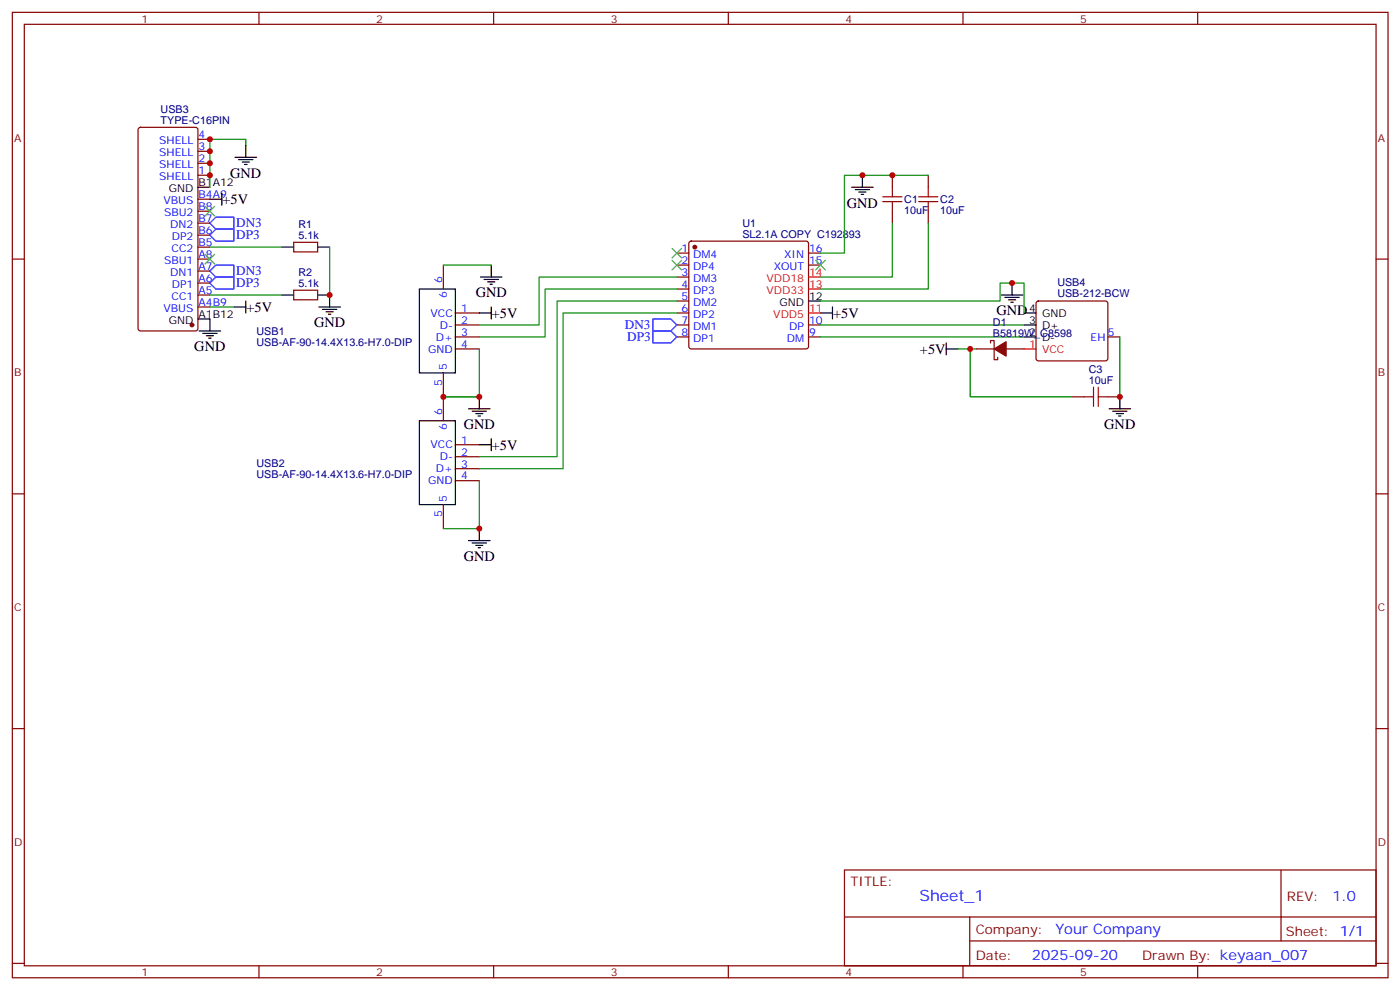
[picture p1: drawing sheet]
<svg xmlns="http://www.w3.org/2000/svg" width="413mm" height="292mm" viewBox="0 0 413 292" stroke-linecap="round" stroke-linejoin="round" font-family="sans-serif">
<g fill="none" stroke="#870000" stroke-width=".35">
<path d="M3.6 3.6h405.4v284.4h-405.4zM7.2 7.2h398.2v277.2h-398.2zM76.3 3.6v3.6M145.5 3.6v3.6M214.6 3.6v3.6M283.7 3.6v3.6M352.9 3.6v3.6M40.9 37.7l.5-.2h16.2l.7 .4v58.9l-.4 .6-16.5 .1-.7-.5v-58.8zM58.3 58.7h3.5M58.3 51.6h3.5M58.3 48.1h3.5M58.3 44.6h3.5"/>
<path d="M58.3 41h3.5M262.9 51.6v3.5M273.5 51.6v3.5M3.6 76.3h3.6M58.3 76.3h3.5M58.3 79.8h3.5M58.3 72.8h3.5M58.3 69.3h3.5M58.3 65.7h3.5M58.3 62.2h3.5M86.5 71.4h7.1v2.8h-7.1zM130.6 78.1v7"/>
<path d="M199.4 74.5h3.6M199.4 78.1h3.6M203.2 71.2l.5-.2h33.8l.5 .2 .2 .5v30.4l-.2 .5-.5 .2h-33.8l-.5-.3-.2-.4v-30.4zM238.2 74.5h3.6M238.2 78.1h3.6M262.9 62.2v3.5M273.5 62.2v3.5M405.4 76.3h3.6M58.3 90.4h3.5M58.3 86.9h3.5M58.3 83.4h3.5M86.5 85.5h7.1v2.8h-7.1z"/>
<path d="M134.2 92.2h7M134.2 95.7h7M134.2 99.2h7M199.4 81.6h3.6M199.4 85.1h3.6M199.4 88.7h3.6M199.4 92.2h3.6M199.4 95.7h3.6M199.4 99.2h3.6M238.2 95.7h3.6M238.2 99.2h3.6M305.5 88.9l.5-.2h19.7l.5 .2 .2 .5v16.2l-.2 .5-.5 .2h-19.7l-.5-.2-.2-.5v-16.2z"/>
<path d="M326.4 99.2h3.6M130.6 109.8v14.1M134.2 102.8h7M287.6 102.8h5.3M291.9 101v-.7h1v5.6h1.1v-.7M296.4 102.8h5.3M315.8 116.9h3.6M326.4 116.9h3.6M134.2 131h7M134.2 134.5h7M134.2 138h7M3.6 145.5h3.6"/>
<path d="M130.6 148.6v7.1M134.2 141.6h7M405.4 145.5h3.6M3.6 214.6h3.6M405.4 214.6h3.6M248.8 256.2h156.6v28.2h-156.6zM377.4 256.2v20.9M248.8 270.1h156.5M285.7 277.1h119.6M285.7 270.1v14.1M3.6 283.7h3.6M76.3 284.4v3.6"/>
<path d="M145.5 284.4v3.6M214.6 284.4v3.6M283.7 284.4v3.6M352.9 284.4v3.6M405.4 283.7h3.6"/>
</g>
<g fill="#870000" stroke="#870000" stroke-width=".35">
<path d="M292.9 102.8l3.5-2.2v4.3z"/>
<circle cx="204.7" cy="72.8" r=".53"/>
<circle cx="56.6" cy="95.7" r=".53"/>
</g>
<path d="M238.2 92.2h3.6M238.2 85.1h3.6M238.2 81.6h3.6M301.7 102.8h3.6" fill="none" stroke="#f00" stroke-width=".35"/>
<g fill="none" stroke="#000" stroke-width=".35">
<path d="M58.3 55.1h3.5M61.8 58.7h3.6M65.4 56.9v3.5M69.3 46.3h6.3M70.3 47h4.2M71.4 47.7h2.1M72.1 48.4h.7M72.4 42.8v3.5M250.9 55.1h6.4M252 55.8h4.2M253 56.6h2.2M253.8 57.3h.7"/>
<path d="M254.1 51.6v3.5M83 72.8h3.5M93.6 72.8h3.5M144.7 78.1v3.5M58.3 93.9h3.5v3.6M58.7 97.5h6.3M59.7 98.2h4.3M60.8 98.9h2.1M61.5 99.6h.7M68.9 90.4h3.5M72.4 88.7v3.5M83 86.9h3.5"/>
<path d="M93.6 86.9h3.5v3.5M93.9 90.4h6.4M95 91.1h4.2M96.1 91.8h2.1M96.8 92.5h.7M123.6 85.1h10.6v24.7h-10.6zM141.2 92.2h3.5M141.6 81.6h6.3M142.6 82.3h4.3M143.7 83h2.1M144.4 83.7h.7M144.7 90.4v3.5"/>
<path d="M238.2 88.7h3.6M241.8 92.2h3.5M245.3 90.4v3.5M295 86.9h6.4M296.1 87.6h4.2M297.1 88.3h2.2M297.9 89h.7M298.2 83.4v3.5M301.7 92.2h3.6M301.7 99.2h3.6M301.7 95.7h3.6M141.2 116.9v3.5"/>
<path d="M278.8 102.8h3.5M278.8 101v3.5M330 116.9v3.5M123.6 123.9h10.6v24.7h-10.6zM138 120.4h6.4M139.1 121.1h4.2M140.2 121.8h2.1M140.9 122.5h.7M141.2 131h3.5M144.7 129.2v3.6M326.8 120.4h6.3M327.8 121.1h4.3"/>
<path d="M328.9 121.8h2.1M329.6 122.5h.7M138 159.2h6.4M139.1 159.9h4.2M141.2 155.7v3.5M140.2 160.6h2.1M140.9 161.3h.7"/>
</g>
<g fill="none" stroke="#008700" stroke-width=".35">
<path d="M72.4 42.8v-1.8h-10.6v14.1M273.5 51.6h-24.7v22.9h-7M61.8 72.8h21.2M97.1 72.8v14.1M130.6 78.1h14.1M262.9 65.7v15.9h-21.1M273.5 65.7v19.4h-31.7M61.8 86.9h21.2M61.8 90.4h7.1M199.4 81.6h-40.5v14.1h-17.7M199.4 85.1h-38.8v14.1h-19.4M199.4 88.7h-35.3v45.8h-22.9"/>
<path d="M199.4 92.2h-33.5v45.8h-24.7M241.8 88.7h52.9v-5.3h7v8.8M241.8 95.7h59.9M241.8 99.2h59.9M330 99.2v17.7M141.2 102.8v14.1h-10.6M282.3 102.8h5.3M285.9 102.8v14.1h29.9M141.2 141.6v14.1h-10.6"/>
</g>
<path d="M61.8 79.8l1.8-1.7h5.3v3.5h-5.3zM61.8 69.3l1.8-1.8h5.3v3.5h-5.3zM61.8 65.7l1.8-1.7h5.3v3.5h-5.3zM61.8 83.4l1.8-1.8h5.3v3.5h-5.3zM192.4 97.5h5.3l1.7 1.7-1.7 1.8h-5.3zM192.4 93.9h5.3l1.7 1.8-1.7 1.8h-5.3z" fill="none" stroke="#00f" stroke-width=".35"/>
<path d="M260.1 59.4h5.6M260.1 58h5.6M262.9 55.1v2.9M262.9 59.4v2.8M270.7 59.4h5.6M270.7 58h5.6M273.5 55.1v2.9M273.5 59.4v2.8M319.4 116.9h2.8M322.2 114.1v5.6M323.6 114.1v5.6M323.6 116.9h2.8" fill="none" stroke="#a10000" stroke-width=".35"/>
<path d="M60.4 60.8l2.9 2.8M60.4 74.9l2.9 2.8M63.3 60.8l-2.9 2.8M63.3 74.9l-2.9 2.8M198 73.1l2.8 2.9M198 76.7l2.8 2.8M200.8 73.1l-2.8 2.9M200.8 76.7l-2.8 2.8M240.3 76.7l2.9 2.8M243.2 76.7l-2.9 2.8" fill="none" stroke="#3c3" stroke-width=".35"/>
<g fill="#c00">
<circle cx="130.6" cy="116.9" r=".88"/>
<circle cx="141.2" cy="116.9" r=".88"/>
<circle cx="141.2" cy="155.7" r=".88"/>
<circle cx="61.8" cy="51.6" r=".88"/>
<circle cx="61.8" cy="48.1" r=".88"/>
<circle cx="61.8" cy="44.6" r=".88"/>
<circle cx="298.2" cy="83.4" r=".88"/>
<circle cx="262.9" cy="51.6" r=".88"/>
<circle cx="254.1" cy="51.6" r=".88"/>
<circle cx="61.8" cy="41" r=".88"/>
<circle cx="97.1" cy="86.9" r=".88"/>
<circle cx="285.9" cy="102.8" r=".88"/>
<circle cx="330" cy="116.9" r=".88"/>
</g>
<text font-size="4.6" fill="#00f" x="270.9" y="265.3">Sheet_1</text>
<g font-size="4.2">
<text x="67.8" y="52.3">GND</text>
<text x="65.5" y="60.1">+5V</text>
<text x="249.5" y="61.1">GND</text>
<text x="140.2" y="87.6">GND</text>
<text x="72.6" y="91.9">+5V</text>
<text x="144.9" y="93.6">+5V</text>
<text x="245.5" y="93.6">+5V</text>
<text x="293.6" y="92.9">GND</text>
<text x="92.5" y="96.4">GND</text>
<text x="57.3" y="103.5">GND</text>
<text x="271.1" y="104.2">+5V</text>
<text x="136.6" y="126.4">GND</text>
<text x="325.4" y="126.4">GND</text>
<text x="144.9" y="132.4">+5V</text>
<text x="136.6" y="165.2">GND</text>
</g>
<g font-size="4.2" fill="#00f">
<text x="392.6" y="265.5">1.0</text>
<text x="311" y="275">Your Company</text>
<text x="304.1" y="282.9">2025-09-20</text>
</g>
<g font-size="3.9" fill="#00f">
<text x="69.6" y="70.5">DP3</text>
<text x="69.6" y="67">DN3</text>
<text x="69.6" y="81.1">DN3</text>
<text x="69.6" y="84.6">DP3</text>
<text x="184.1" y="97">DN3</text>
<text x="184.8" y="100.5">DP3</text>
</g>
<g font-size="3.9" fill="#800">
<text x="250.6" y="260.8">TITLE:</text>
<text x="379.2" y="265.5">REV:</text>
<text x="287.5" y="275">Company:</text>
<text x="378.9" y="275.6">Sheet: 1/1</text>
<text x="287.5" y="282.7">Date:</text>
<text x="336.5" y="282.8">Draw</text>
<text x="346.7" y="282.8">n By: keyaan_007</text>
</g>
<g font-size="3.2" fill="#800">
<text x="41.7" y="6.6">1</text>
<text x="110.9" y="6.6">2</text>
<text x="180" y="6.6">3</text>
<text x="249.2" y="6.6">4</text>
<text x="318.3" y="6.6">5</text>
<text x="4.2" y="41.7">A</text>
<text x="406" y="41.7">A</text>
<text x="4.2" y="110.9">B</text>
<text x="406" y="110.9">B</text>
<text x="4.2" y="180">C</text>
<text x="406" y="180">C</text>
<text x="4.2" y="249.2">D</text>
<text x="406" y="249.2">D</text>
<text x="41.7" y="287.4">1</text>
<text x="110.9" y="287.4">2</text>
<text x="180" y="287.4">3</text>
<text x="249.2" y="287.4">4</text>
<text x="318.3" y="287.4">5</text>
</g>
<g font-size="3.2" fill="#000080">
<text x="47.3" y="33.3">USB3</text>
<text x="47.3" y="36.4">TYPE-C16PIN</text>
<text x="266.5" y="59.8">C1</text>
<text x="277" y="59.8">C2</text>
<text x="266.5" y="63">10uF</text>
<text x="277" y="63">10uF</text>
<text x="88" y="70.3">5.1k</text>
<text x="88" y="67.2">R1</text>
<text x="218.7" y="70">SL2.1A COPY C192893</text>
<text x="218.7" y="66.9">U1</text>
<text x="88" y="81.3">R2</text>
<text x="88" y="84.4">5.1k</text>
<text x="311.5" y="87.6">USB-212-BCW</text>
<text x="311.5" y="84.4">USB4</text>
<text x="75.6" y="101.9">USB-AF-90-14.4X13.6-H7.0-DIP</text>
<text x="75.6" y="98.8">USB1</text>
<text x="292.6" y="99.2">B5819W_C8598</text>
<text x="292.6" y="96.1">D1</text>
<text x="320.8" y="113">10uF</text>
<text x="320.8" y="109.8">C3</text>
<text x="75.6" y="137.6">USB2</text>
<text x="75.6" y="140.7">USB-AF-90-14.4X13.6-H7.0-DIP</text>
</g>
<g font-size="3.2" fill="#00f">
<text x="58.5" y="40.7">4</text>
<text x="46.9" y="46">SHELL</text>
<text x="46.9" y="42.4">SHELL</text>
<text x="58.5" y="47.7">2</text>
<text x="58.5" y="44.2">3</text>
<text x="46.9" y="53">SHELL</text>
<text x="46.9" y="49.5">SHELL</text>
<text x="58.5" y="51.3">1</text>
<text x="58.5" y="58.3">B4A9</text>
<text x="48.2" y="60.1">VBUS</text>
<text x="48.3" y="63.6">SBU2</text>
<text x="58.5" y="65.4">B7</text>
<text x="58.5" y="61.8">B8</text>
<text x="50.2" y="67.1">DN2</text>
<text x="50.6" y="70.7">DP2</text>
<text x="58.5" y="68.9">B6</text>
<text x="48.3" y="77.7">SBU1</text>
<text x="50.6" y="74.2">CC2</text>
<text x="58.5" y="76">A8</text>
<text x="58.5" y="72.4">B5</text>
<text x="200.8" y="74.2">1</text>
<text x="200.8" y="77.7">2</text>
<text x="204.3" y="76">DM4</text>
<text x="231" y="76">XIN</text>
<text x="238.4" y="77.7">15</text>
<text x="238.4" y="74.2">16</text>
<text x="50.2" y="81.2">DN1</text>
<text x="58.5" y="83">A6</text>
<text x="58.5" y="79.5">A7</text>
<text x="130.3" y="83.4" transform="rotate(-90 130.3 83.4)">6</text>
<text x="200.8" y="81.2">3</text>
<text x="204.3" y="79.5">DP4</text>
<text x="204.3" y="83">DM3</text>
<text x="228" y="79.5">XOUT</text>
<text x="50.6" y="88.3">CC1</text>
<text x="50.6" y="84.8">DP1</text>
<text x="58.5" y="86.5">A5</text>
<text x="131.7" y="87.8" transform="rotate(-90 131.7 87.8)">6</text>
<text x="200.8" y="84.8">4</text>
<text x="200.8" y="88.3">5</text>
<text x="204.3" y="86.5">DP3</text>
<text x="48.2" y="91.8">VBUS</text>
<text x="58.5" y="90.1">A4B9</text>
<text x="126.9" y="93.2">VCC</text>
<text x="135.9" y="91.8">1</text>
<text x="135.9" y="95.4">2</text>
<text x="200.8" y="91.8">6</text>
<text x="200.8" y="95.4">7</text>
<text x="204.3" y="90.1">DM2</text>
<text x="204.3" y="93.6">DP2</text>
<text x="238.4" y="95.4">10</text>
<text x="128.4" y="100.3">D+</text>
<text x="129.6" y="96.8">D-</text>
<text x="135.9" y="98.9">3</text>
<text x="200.8" y="98.9">8</text>
<text x="204.3" y="97.1">DM1</text>
<text x="204.3" y="100.6">DP1</text>
<text x="231.8" y="100.6">DM</text>
<text x="232.6" y="97.1">DP</text>
<text x="238.4" y="98.9">9</text>
<text x="321.3" y="100.3">EH</text>
<text x="326.4" y="98.9">5</text>
<text x="126.2" y="103.8">GND</text>
<text x="135.9" y="102.4">4</text>
<text x="130.3" y="113.6" transform="rotate(-90 130.3 113.6)">5</text>
<text x="131.7" y="109.1" transform="rotate(-90 131.7 109.1)">5</text>
<text x="130.3" y="122.2" transform="rotate(-90 130.3 122.2)">6</text>
<text x="131.7" y="126.7" transform="rotate(-90 131.7 126.7)">6</text>
<text x="135.9" y="130.6">1</text>
<text x="126.9" y="132">VCC</text>
<text x="129.6" y="135.6">D-</text>
<text x="135.9" y="134.2">2</text>
<text x="135.9" y="137.7">3</text>
<text x="126.2" y="142.6">GND</text>
<text x="128.4" y="139.1">D+</text>
<text x="135.9" y="141.2">4</text>
<text x="131.7" y="147.9" transform="rotate(-90 131.7 147.9)">5</text>
<text x="130.3" y="152.4" transform="rotate(-90 130.3 152.4)">5</text>
</g>
<g font-size="3.2">
<text x="49.7" y="56.6">GND</text>
<text x="58.5" y="54.8">B1A12</text>
<text x="238.4" y="88.3">12</text>
<text x="49.7" y="95.4">GND</text>
<text x="58.5" y="93.6">A1B12</text>
<text x="229.6" y="90.1">GND</text>
<text x="303.2" y="95.4">3</text>
<text x="303.2" y="91.8">4</text>
<text x="307" y="93.2">GND</text>
<text x="303.2" y="98.9">2</text>
<text x="307" y="100.3">D-</text>
<text x="307" y="96.8">D+</text>
</g>
<g font-size="3.2" fill="#f00">
<text x="225.8" y="83">VDD18</text>
<text x="238.4" y="81.2">14</text>
<text x="225.8" y="86.5">VDD33</text>
<text x="238.4" y="84.8">13</text>
<text x="227.9" y="93.6">VDD5</text>
<text x="238.4" y="91.8">11</text>
<text x="303.2" y="102.4">1</text>
<text x="307" y="103.8">VCC</text>
</g>
</svg>
